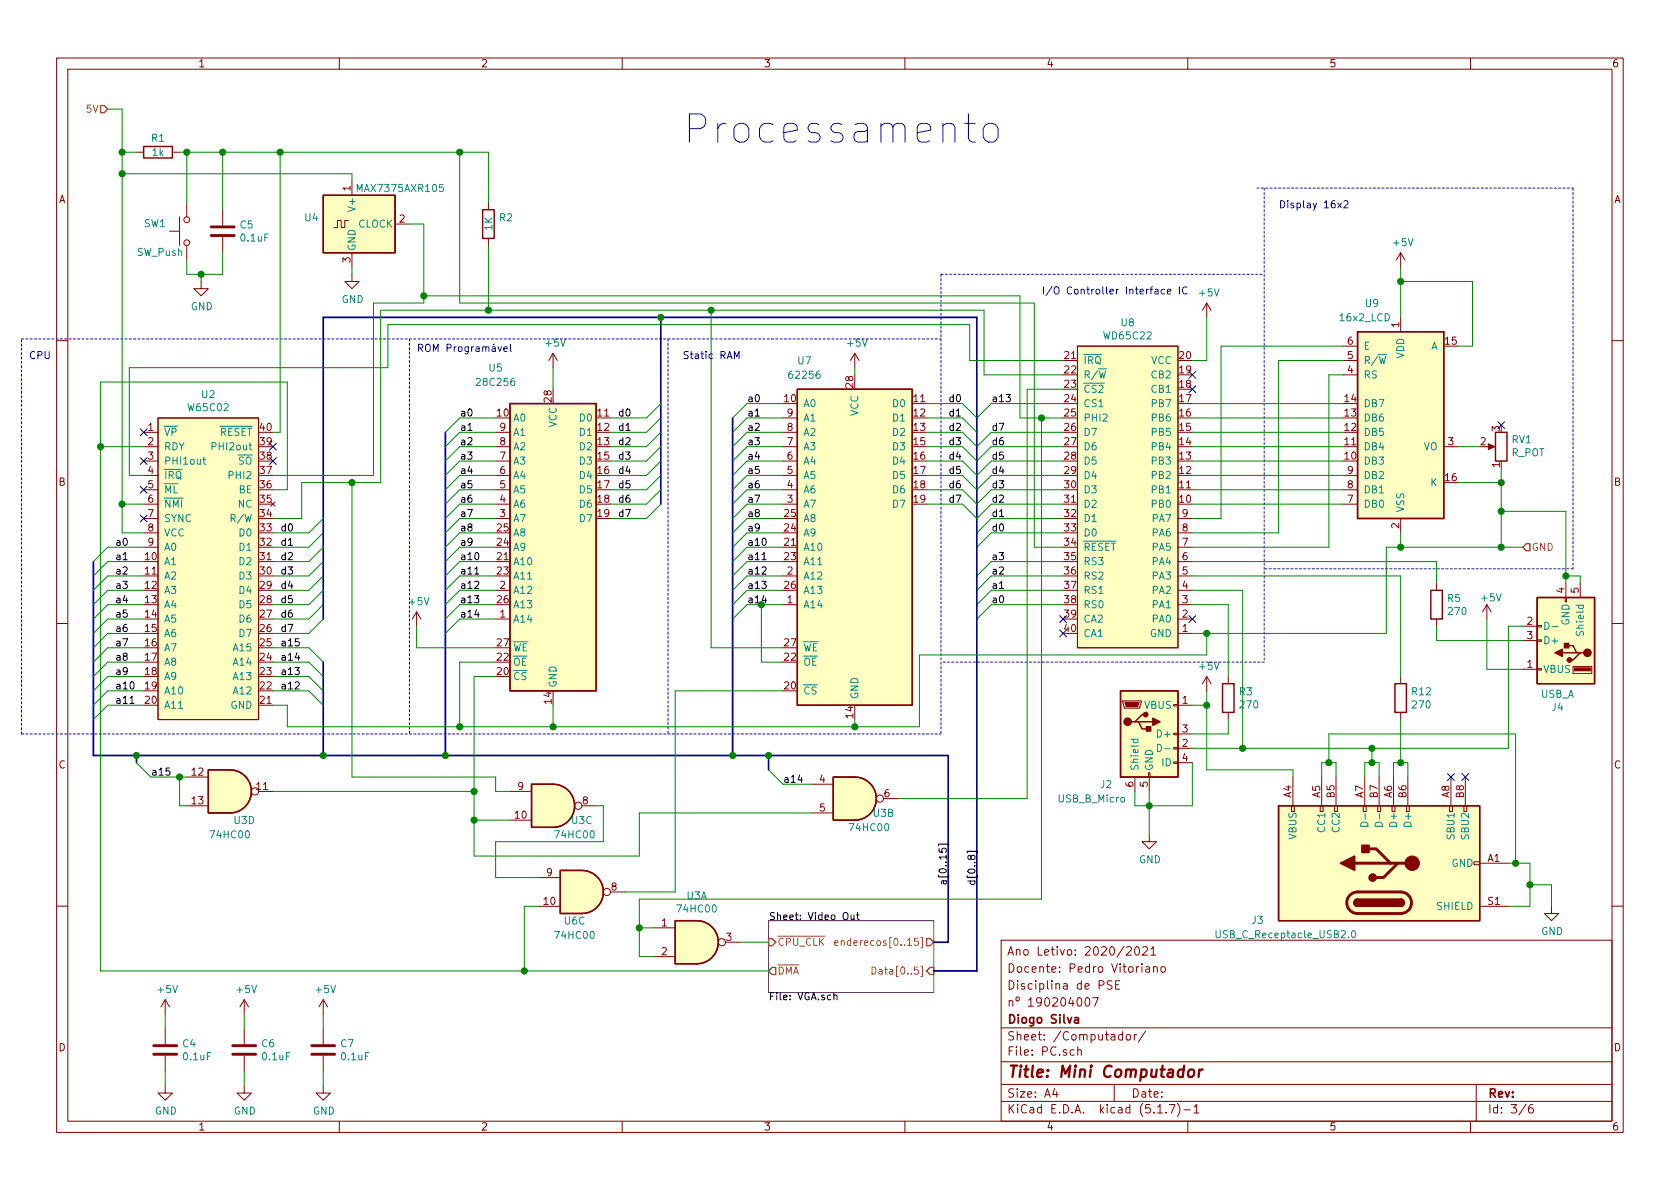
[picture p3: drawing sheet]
EESchema Schematic File Version 4
EELAYER 30 0
EELAYER END
$Descr A4 11693 8268
encoding utf-8
Sheet 3 6
Title "Mini Computador"
Date ""
Rev ""
Comp "Diogo Silva"
Comment1 "nº 190204007"
Comment2 "Disciplina de PSE"
Comment3 "Docente: Pedro Vitoriano"
Comment4 "Ano Letivo: 2020/2021"
$EndDescr
$Comp
L Projeto_Diogo_Silva_190204007:W65C02 U?
U 1 1
P 1450 3900
AR Path="/6027F43E" Ref="U?"  Part="1" 
AR Path="/6024930F/6027F43E" Ref="U2"  Part="1" 
F 0 "U2" H 1450 5065 50  0000 C CNN
F 1 "W65C02" H 1450 4974 50  0000 C CNN
F 2 "Package_DIP:DIP-40_W15.24mm" H 1450 4900 50  0001 C CNN
F 3 "" H 1450 4900 50  0001 C CNN
	1    1450 3900
	1    0    0    -1  
$EndComp
$Comp
L 74xx:74HC00 U?
U 4 1
P 1600 5500
AR Path="/6027F44C" Ref="U?"  Part="4" 
AR Path="/6024930F/6027F44C" Ref="U3"  Part="4" 
F 0 "U3" H 1700 5300 50  0000 C CNN
F 1 "74HC00" H 1600 5200 50  0000 C CNN
F 2 "Package_SO:SOIC-14_3.9x8.7mm_P1.27mm" H 1600 5500 50  0001 C CNN
F 3 "http://www.ti.com/lit/gpn/sn74hc00" H 1600 5500 50  0001 C CNN
	4    1600 5500
	1    0    0    -1  
$EndComp
$Comp
L 74xx:74HC00 U?
U 3 1
P 3850 5600
AR Path="/6027F452" Ref="U?"  Part="3" 
AR Path="/6024930F/6027F452" Ref="U3"  Part="3" 
F 0 "U3" H 4050 5500 50  0000 C CNN
F 1 "74HC00" H 4000 5400 50  0000 C CNN
F 2 "Package_SO:SOIC-14_3.9x8.7mm_P1.27mm" H 3850 5600 50  0001 C CNN
F 3 "http://www.ti.com/lit/gpn/sn74hc00" H 3850 5600 50  0001 C CNN
	3    3850 5600
	1    0    0    -1  
$EndComp
$Comp
L 74xx:74HC00 U?
U 2 1
P 5950 5550
AR Path="/6027F458" Ref="U?"  Part="2" 
AR Path="/6024930F/6027F458" Ref="U3"  Part="2" 
F 0 "U3" H 6150 5450 50  0000 C CNN
F 1 "74HC00" H 6050 5350 50  0000 C CNN
F 2 "Package_SO:SOIC-14_3.9x8.7mm_P1.27mm" H 5950 5550 50  0001 C CNN
F 3 "http://www.ti.com/lit/gpn/sn74hc00" H 5950 5550 50  0001 C CNN
	2    5950 5550
	1    0    0    -1  
$EndComp
NoConn ~ 1000 3000
NoConn ~ 1000 3200
NoConn ~ 1000 3400
NoConn ~ 1000 3600
NoConn ~ 1900 3100
NoConn ~ 1900 3200
Wire Wire Line
	1900 3400 2000 3400
Wire Wire Line
	2000 3400 2000 2650
Entry Wire Line
	650  4600 750  4500
Entry Wire Line
	650  4700 750  4600
Entry Wire Line
	650  4800 750  4700
Entry Wire Line
	650  4900 750  4800
Entry Wire Line
	650  5000 750  4900
Entry Wire Line
	650  4200 750  4100
Entry Wire Line
	650  4100 750  4000
Entry Wire Line
	650  4000 750  3900
Entry Wire Line
	650  3900 750  3800
Wire Wire Line
	2000 2650 700  2650
Wire Wire Line
	700  2650 700  3100
Wire Wire Line
	1000 3100 700  3100
Connection ~ 700  3100
Wire Wire Line
	700  3100 700  6750
Connection ~ 850  1050
Wire Wire Line
	1400 1900 1550 1900
Connection ~ 1400 1900
Wire Wire Line
	1400 1950 1400 1900
Wire Wire Line
	1550 1900 1550 1750
Wire Wire Line
	1300 1900 1400 1900
Wire Wire Line
	1300 1800 1300 1900
Connection ~ 1300 1050
Wire Wire Line
	1550 1050 1300 1050
Wire Wire Line
	1550 1450 1550 1050
Wire Wire Line
	1300 1050 1300 1400
Wire Wire Line
	1250 1050 1300 1050
Wire Wire Line
	850  1050 950  1050
$Comp
L power:GND #PWR?
U 1 1
P 1400 1950
AR Path="/6027F481" Ref="#PWR?"  Part="1" 
AR Path="/6024930F/6027F481" Ref="#PWR03"  Part="1" 
F 0 "#PWR03" H 1400 1700 50  0001 C CNN
F 1 "GND" H 1405 1777 50  0000 C CNN
F 2 "" H 1400 1950 50  0001 C CNN
F 3 "" H 1400 1950 50  0001 C CNN
	1    1400 1950
	1    0    0    -1  
$EndComp
$Comp
L Device:R R?
U 1 1
P 1100 1050
AR Path="/6027F487" Ref="R?"  Part="1" 
AR Path="/6024930F/6027F487" Ref="R1"  Part="1" 
F 0 "R1" V 1000 1050 50  0000 C CNN
F 1 "1k" V 1100 1050 50  0000 C CNN
F 2 "Resistor_SMD:R_0603_1608Metric" V 1030 1050 50  0001 C CNN
F 3 "~" H 1100 1050 50  0001 C CNN
	1    1100 1050
	0    1    1    0   
$EndComp
$Comp
L Device:C C?
U 1 1
P 1550 1600
AR Path="/6027F48D" Ref="C?"  Part="1" 
AR Path="/6024930F/6027F48D" Ref="C5"  Part="1" 
F 0 "C5" H 1665 1646 50  0000 L CNN
F 1 "0.1uF" H 1665 1555 50  0000 L CNN
F 2 "Capacitor_THT:CP_Radial_D5.0mm_P2.50mm" H 1588 1450 50  0001 C CNN
F 3 "~" H 1550 1600 50  0001 C CNN
	1    1550 1600
	1    0    0    -1  
$EndComp
$Comp
L Switch:SW_Push SW?
U 1 1
P 1300 1600
AR Path="/6027F493" Ref="SW?"  Part="1" 
AR Path="/6024930F/6027F493" Ref="SW1"  Part="1" 
F 0 "SW1" V 1350 1900 50  0000 R CNN
F 1 "SW_Push" V 1150 1950 50  0000 R CNN
F 2 "Button_Switch_SMD:SW_SPST_PTS645" H 1300 1800 50  0001 C CNN
F 3 "~" H 1300 1800 50  0001 C CNN
	1    1300 1600
	0    -1   -1   0   
$EndComp
Wire Wire Line
	850  3500 850  3700
Connection ~ 850  3500
Wire Wire Line
	1000 3500 850  3500
Wire Wire Line
	850  1050 850  1200
Wire Wire Line
	850  3700 1000 3700
Entry Wire Line
	650  4500 750  4400
Entry Wire Line
	650  4400 750  4300
Entry Wire Line
	650  4300 750  4200
Wire Wire Line
	1000 3800 750  3800
Wire Wire Line
	1000 3900 750  3900
Wire Wire Line
	1000 4000 750  4000
Wire Wire Line
	1000 4100 750  4100
Wire Wire Line
	1000 4200 750  4200
Wire Wire Line
	1000 4300 750  4300
Wire Wire Line
	1000 4400 750  4400
Wire Wire Line
	1000 4500 750  4500
Wire Wire Line
	1000 4600 750  4600
Wire Wire Line
	1000 4700 750  4700
Wire Wire Line
	1000 4800 750  4800
Wire Wire Line
	1000 4900 750  4900
Text Label 800  3800 0    50   ~ 0
a0
Text Label 800  3900 0    50   ~ 0
a1
Text Label 800  4000 0    50   ~ 0
a2
Text Label 800  4100 0    50   ~ 0
a3
Text Label 800  4200 0    50   ~ 0
a4
Text Label 800  4300 0    50   ~ 0
a5
Text Label 800  4400 0    50   ~ 0
a6
Text Label 800  4500 0    50   ~ 0
a7
Text Label 800  4600 0    50   ~ 0
a8
Text Label 800  4700 0    50   ~ 0
a9
Text Label 800  4800 0    50   ~ 0
a10
Text Label 800  4900 0    50   ~ 0
a11
Wire Wire Line
	2150 3700 1900 3700
Wire Wire Line
	2150 3800 1900 3800
Wire Wire Line
	2150 3900 1900 3900
Wire Wire Line
	2150 4000 1900 4000
Wire Wire Line
	2150 4100 1900 4100
Wire Wire Line
	2150 4200 1900 4200
Wire Wire Line
	2150 4300 1900 4300
Wire Wire Line
	2150 4400 1900 4400
Wire Wire Line
	2150 4500 1900 4500
Wire Wire Line
	2150 4600 1900 4600
Wire Wire Line
	2150 4700 1900 4700
Wire Wire Line
	2150 4800 1900 4800
Text Label 1950 3700 0    50   ~ 0
d0
Text Label 1950 3800 0    50   ~ 0
d1
Text Label 1950 3900 0    50   ~ 0
d2
Text Label 1950 4000 0    50   ~ 0
d3
Text Label 1950 4100 0    50   ~ 0
d4
Text Label 1950 4200 0    50   ~ 0
d5
Text Label 1950 4300 0    50   ~ 0
d6
Text Label 1950 4400 0    50   ~ 0
d7
Text Label 1950 4500 0    50   ~ 0
a15
Text Label 1950 4600 0    50   ~ 0
a14
Text Label 1950 4700 0    50   ~ 0
a13
Text Label 1950 4800 0    50   ~ 0
a12
Entry Wire Line
	2150 4500 2250 4600
Entry Wire Line
	2150 4600 2250 4700
Entry Wire Line
	2150 4700 2250 4800
Entry Wire Line
	2150 4800 2250 4900
Entry Wire Line
	2150 4400 2250 4300
Entry Wire Line
	2150 4300 2250 4200
Entry Wire Line
	2150 4200 2250 4100
Entry Wire Line
	2150 4100 2250 4000
Entry Wire Line
	2150 4000 2250 3900
Entry Wire Line
	2150 3900 2250 3800
Entry Wire Line
	2150 3800 2250 3700
Entry Wire Line
	2150 3700 2250 3600
Wire Bus Line
	650  5250 950  5250
Connection ~ 2250 5250
$Comp
L Projeto_Diogo_Silva_190204007:16x2_LCD U?
U 1 1
P 9750 2950
AR Path="/6027F4E5" Ref="U?"  Part="1" 
AR Path="/6024930F/6027F4E5" Ref="U9"  Part="1" 
F 0 "U9" H 9550 3800 50  0000 C CNN
F 1 "16x2_LCD" H 9500 3700 50  0000 C CNN
F 2 "Display:HY1602E" H 10250 3200 50  0001 C CNN
F 3 "" H 10250 3200 50  0001 C CNN
	1    9750 2950
	1    0    0    -1  
$EndComp
$Comp
L Projeto_Diogo_Silva_190204007:WD65C22 U?
U 1 1
P 7800 3450
AR Path="/6027F4F1" Ref="U?"  Part="1" 
AR Path="/6024930F/6027F4F1" Ref="U8"  Part="1" 
F 0 "U8" H 7850 4665 50  0000 C CNN
F 1 "WD65C22" H 7850 4574 50  0000 C CNN
F 2 "Package_DIP:DIP-40_W15.24mm" H 7850 4650 50  0001 C CNN
F 3 "" H 7850 4650 50  0001 C CNN
	1    7800 3450
	1    0    0    -1  
$EndComp
Wire Wire Line
	1300 5400 1250 5400
Wire Wire Line
	1300 5600 1250 5600
Wire Wire Line
	1250 5600 1250 5400
Connection ~ 1250 5400
Wire Wire Line
	1250 5400 1050 5400
Entry Wire Line
	1050 5400 950  5300
Text Label 1050 5400 0    50   ~ 0
a15
Wire Bus Line
	950  5300 950  5250
Connection ~ 950  5250
Wire Bus Line
	950  5250 2250 5250
Wire Bus Line
	2250 5250 3100 5250
Wire Wire Line
	3450 3000 3200 3000
Wire Wire Line
	3450 3100 3200 3100
Wire Wire Line
	3450 3200 3200 3200
Wire Wire Line
	3450 3300 3200 3300
Wire Wire Line
	3450 3400 3200 3400
Wire Wire Line
	3450 3500 3200 3500
Wire Wire Line
	3450 3600 3200 3600
Wire Wire Line
	3450 3700 3200 3700
Wire Wire Line
	3450 3800 3200 3800
Wire Wire Line
	3450 3900 3200 3900
Wire Wire Line
	3450 4000 3200 4000
Wire Wire Line
	3450 4100 3200 4100
Wire Wire Line
	3450 4300 3200 4300
Text Label 3200 2900 0    50   ~ 0
a0
Text Label 3200 3000 0    50   ~ 0
a1
Text Label 3200 3100 0    50   ~ 0
a2
Text Label 3200 3200 0    50   ~ 0
a3
Text Label 3200 3300 0    50   ~ 0
a4
Text Label 3200 3400 0    50   ~ 0
a5
Text Label 3200 3500 0    50   ~ 0
a6
Text Label 3200 3600 0    50   ~ 0
a7
Text Label 3200 3700 0    50   ~ 0
a8
Text Label 3200 3800 0    50   ~ 0
a9
Text Label 3200 3900 0    50   ~ 0
a10
Text Label 3200 4000 0    50   ~ 0
a11
Text Label 3200 4100 0    50   ~ 0
a12
Text Label 3200 4200 0    50   ~ 0
a13
Text Label 3200 4300 0    50   ~ 0
a14
Entry Wire Line
	3100 3000 3200 2900
Wire Wire Line
	3200 2900 3450 2900
Entry Wire Line
	3100 3100 3200 3000
Entry Wire Line
	3100 3200 3200 3100
Entry Wire Line
	3100 3300 3200 3200
Entry Wire Line
	3100 3400 3200 3300
Entry Wire Line
	3100 3500 3200 3400
Entry Wire Line
	3100 3600 3200 3500
Entry Wire Line
	3100 3700 3200 3600
Entry Wire Line
	3100 3800 3200 3700
Entry Wire Line
	3100 3900 3200 3800
Entry Wire Line
	3100 4000 3200 3900
Entry Wire Line
	3100 4100 3200 4000
Entry Wire Line
	3100 4200 3200 4100
Wire Wire Line
	3450 4200 3200 4200
Entry Wire Line
	3100 4300 3200 4200
Entry Wire Line
	3100 4400 3200 4300
Connection ~ 3100 5250
Wire Bus Line
	3100 5250 5100 5250
Wire Wire Line
	5450 2900 5200 2900
Wire Wire Line
	5450 3000 5200 3000
Wire Wire Line
	5450 3100 5200 3100
Wire Wire Line
	5450 3200 5200 3200
Wire Wire Line
	5450 3300 5200 3300
Wire Wire Line
	5450 3400 5200 3400
Wire Wire Line
	5450 3500 5200 3500
Wire Wire Line
	5450 3600 5200 3600
Wire Wire Line
	5450 3700 5200 3700
Wire Wire Line
	5450 3800 5200 3800
Wire Wire Line
	5450 3900 5200 3900
Wire Wire Line
	5450 4000 5200 4000
Wire Wire Line
	5450 4200 5300 4200
Text Label 5200 2800 0    50   ~ 0
a0
Text Label 5200 2900 0    50   ~ 0
a1
Text Label 5200 3000 0    50   ~ 0
a2
Text Label 5200 3100 0    50   ~ 0
a3
Text Label 5200 3200 0    50   ~ 0
a4
Text Label 5200 3300 0    50   ~ 0
a5
Text Label 5200 3400 0    50   ~ 0
a6
Text Label 5200 3500 0    50   ~ 0
a7
Text Label 5200 3600 0    50   ~ 0
a8
Text Label 5200 3700 0    50   ~ 0
a9
Text Label 5200 3800 0    50   ~ 0
a10
Text Label 5200 3900 0    50   ~ 0
a11
Text Label 5200 4000 0    50   ~ 0
a12
Text Label 5200 4100 0    50   ~ 0
a13
Text Label 5200 4200 0    50   ~ 0
a14
Entry Wire Line
	5100 2900 5200 2800
Wire Wire Line
	5200 2800 5450 2800
Entry Wire Line
	5100 3000 5200 2900
Entry Wire Line
	5100 3100 5200 3000
Entry Wire Line
	5100 3200 5200 3100
Entry Wire Line
	5100 3300 5200 3200
Entry Wire Line
	5100 3400 5200 3300
Entry Wire Line
	5100 3500 5200 3400
Entry Wire Line
	5100 3600 5200 3500
Entry Wire Line
	5100 3700 5200 3600
Entry Wire Line
	5100 3800 5200 3700
Entry Wire Line
	5100 3900 5200 3800
Entry Wire Line
	5100 4000 5200 3900
Entry Wire Line
	5100 4100 5200 4000
Wire Wire Line
	5450 4100 5200 4100
Entry Wire Line
	5100 4200 5200 4100
Entry Wire Line
	5100 4300 5200 4200
Connection ~ 5100 5250
Wire Bus Line
	5100 5250 5350 5250
$Comp
L power:+5V #PWR?
U 1 1
P 3850 2550
AR Path="/6027F560" Ref="#PWR?"  Part="1" 
AR Path="/6024930F/6027F560" Ref="#PWR010"  Part="1" 
F 0 "#PWR010" H 3850 2400 50  0001 C CNN
F 1 "+5V" H 3865 2723 50  0000 C CNN
F 2 "" H 3850 2550 50  0001 C CNN
F 3 "" H 3850 2550 50  0001 C CNN
	1    3850 2550
	1    0    0    -1  
$EndComp
Wire Wire Line
	3850 2550 3850 2700
$Comp
L power:+5V #PWR?
U 1 1
P 5950 2550
AR Path="/6027F576" Ref="#PWR?"  Part="1" 
AR Path="/6024930F/6027F576" Ref="#PWR011"  Part="1" 
F 0 "#PWR011" H 5950 2400 50  0001 C CNN
F 1 "+5V" H 5965 2723 50  0000 C CNN
F 2 "" H 5950 2550 50  0001 C CNN
F 3 "" H 5950 2550 50  0001 C CNN
	1    5950 2550
	1    0    0    -1  
$EndComp
Wire Wire Line
	5950 2550 5950 2600
Wire Wire Line
	3450 4700 3300 4700
Wire Wire Line
	3300 4700 3300 5500
Wire Wire Line
	3300 5700 3550 5700
Wire Wire Line
	3300 5500 1900 5500
Connection ~ 3300 5500
Wire Wire Line
	3300 5500 3300 5700
Wire Wire Line
	5350 6550 5150 6550
Wire Wire Line
	700  6750 3650 6750
$Comp
L 74xx:74HC00 U?
U 3 1
P 4050 6200
AR Path="/6027F585" Ref="U?"  Part="3" 
AR Path="/6024930F/6027F585" Ref="U6"  Part="3" 
F 0 "U6" H 4000 6000 50  0000 C CNN
F 1 "74HC00" H 4000 5900 50  0000 C CNN
F 2 "Package_SO:SOIC-14_3.9x8.7mm_P1.27mm" H 4050 6200 50  0001 C CNN
F 3 "http://www.ti.com/lit/gpn/sn74hc00" H 4050 6200 50  0001 C CNN
	3    4050 6200
	1    0    0    -1  
$EndComp
$Comp
L 74xx:74HC00 U?
U 1 1
P 4850 6550
AR Path="/6027F58B" Ref="U?"  Part="1" 
AR Path="/6024930F/6027F58B" Ref="U3"  Part="1" 
F 0 "U3" H 4850 6875 50  0000 C CNN
F 1 "74HC00" H 4850 6784 50  0000 C CNN
F 2 "Package_SO:SOIC-14_3.9x8.7mm_P1.27mm" H 4850 6550 50  0001 C CNN
F 3 "http://www.ti.com/lit/gpn/sn74hc00" H 4850 6550 50  0001 C CNN
	1    4850 6550
	1    0    0    -1  
$EndComp
Wire Wire Line
	4550 6650 4450 6650
Wire Wire Line
	4450 6650 4450 6450
Wire Wire Line
	4550 6450 4450 6450
Connection ~ 4450 6450
Wire Wire Line
	5650 5450 5450 5450
Text Label 5450 5450 0    50   ~ 0
a14
Entry Wire Line
	5450 5450 5350 5350
Wire Bus Line
	5350 5350 5350 5250
Connection ~ 5350 5250
Wire Wire Line
	4150 5600 4200 5600
Wire Wire Line
	4200 5600 4200 5850
Wire Wire Line
	3450 5850 3450 6100
Wire Wire Line
	3450 6100 3750 6100
Wire Wire Line
	3450 5850 4200 5850
Wire Wire Line
	3300 5700 3300 5950
Wire Wire Line
	3300 5950 4450 5950
Wire Wire Line
	4450 5950 4450 5650
Wire Wire Line
	4450 5650 5650 5650
Connection ~ 3300 5700
Wire Wire Line
	3750 6300 3650 6300
Wire Wire Line
	3650 6300 3650 6750
Connection ~ 3650 6750
Wire Wire Line
	3650 6750 5350 6750
Wire Wire Line
	4700 6200 4700 4800
Wire Wire Line
	4500 2900 4250 2900
Wire Wire Line
	4500 3000 4250 3000
Wire Wire Line
	4500 3100 4250 3100
Wire Wire Line
	4500 3200 4250 3200
Wire Wire Line
	4500 3300 4250 3300
Wire Wire Line
	4500 3400 4250 3400
Wire Wire Line
	4500 3500 4250 3500
Wire Wire Line
	4500 3600 4250 3600
Text Label 4300 2900 0    50   ~ 0
d0
Text Label 4300 3000 0    50   ~ 0
d1
Text Label 4300 3100 0    50   ~ 0
d2
Text Label 4300 3200 0    50   ~ 0
d3
Text Label 4300 3300 0    50   ~ 0
d4
Text Label 4300 3400 0    50   ~ 0
d5
Text Label 4300 3500 0    50   ~ 0
d6
Text Label 4300 3600 0    50   ~ 0
d7
Entry Wire Line
	4500 3600 4600 3500
Entry Wire Line
	4500 3500 4600 3400
Entry Wire Line
	4500 3400 4600 3300
Entry Wire Line
	4500 3300 4600 3200
Entry Wire Line
	4500 3200 4600 3100
Entry Wire Line
	4500 3100 4600 3000
Entry Wire Line
	4500 3000 4600 2900
Entry Wire Line
	4500 2900 4600 2800
Wire Bus Line
	2250 2200 4600 2200
Wire Bus Line
	6500 6750 6800 6750
Wire Bus Line
	6600 5250 6600 6550
Wire Bus Line
	6600 6550 6500 6550
Wire Bus Line
	5350 5250 6600 5250
Connection ~ 4600 2200
Wire Bus Line
	4600 2200 6800 2200
Wire Wire Line
	6450 2900 6700 2900
Wire Wire Line
	6450 2800 6700 2800
Wire Wire Line
	6450 3100 6700 3100
Wire Wire Line
	6450 3000 6700 3000
Wire Wire Line
	6450 3300 6700 3300
Wire Wire Line
	6450 3200 6700 3200
Wire Wire Line
	6450 3500 6700 3500
Wire Wire Line
	6450 3400 6700 3400
Entry Wire Line
	6700 2800 6800 2900
Entry Wire Line
	6700 2900 6800 3000
Entry Wire Line
	6700 3000 6800 3100
Entry Wire Line
	6700 3100 6800 3200
Entry Wire Line
	6700 3200 6800 3300
Entry Wire Line
	6700 3300 6800 3400
Entry Wire Line
	6700 3400 6800 3500
Entry Wire Line
	6700 3500 6800 3600
Text Label 6600 2800 0    50   ~ 0
d0
Text Label 6600 2900 0    50   ~ 0
d1
Text Label 6600 3000 0    50   ~ 0
d2
Text Label 6600 3100 0    50   ~ 0
d3
Text Label 6600 3200 0    50   ~ 0
d4
Text Label 6600 3300 0    50   ~ 0
d5
Text Label 6600 3400 0    50   ~ 0
d6
Text Label 6600 3500 0    50   ~ 0
d7
Entry Wire Line
	6800 3100 6900 3000
Entry Wire Line
	6800 3200 6900 3100
Entry Wire Line
	6800 3300 6900 3200
Entry Wire Line
	6800 3400 6900 3300
Entry Wire Line
	6800 3500 6900 3400
Entry Wire Line
	6800 3600 6900 3500
Entry Wire Line
	6800 3700 6900 3600
Entry Wire Line
	6800 3800 6900 3700
Wire Wire Line
	6900 3000 7400 3000
Wire Wire Line
	6900 3100 7400 3100
Wire Wire Line
	7400 3200 6900 3200
Wire Wire Line
	6900 3300 7400 3300
Wire Wire Line
	6900 3400 7400 3400
Wire Wire Line
	6900 3500 7400 3500
Wire Wire Line
	7400 3600 6900 3600
Wire Wire Line
	6900 3700 7400 3700
Text Label 6900 3000 0    50   ~ 0
d7
Text Label 6900 3100 0    50   ~ 0
d6
Text Label 6900 3200 0    50   ~ 0
d5
Text Label 6900 3300 0    50   ~ 0
d4
Text Label 6900 3400 0    50   ~ 0
d3
Text Label 6900 3500 0    50   ~ 0
d2
Text Label 6900 3600 0    50   ~ 0
d1
Text Label 6900 3700 0    50   ~ 0
d0
Wire Wire Line
	3550 5500 3450 5500
Wire Wire Line
	4350 6200 4700 6200
Wire Wire Line
	7400 2900 7250 2900
Wire Wire Line
	7250 6250 4450 6250
Wire Wire Line
	4450 6250 4450 6450
$Comp
L Oscillator:MAX7375AXR105 U?
U 1 1
P 2450 1550
AR Path="/6027F602" Ref="U?"  Part="1" 
AR Path="/6024930F/6027F602" Ref="U4"  Part="1" 
F 0 "U4" H 2221 1596 50  0000 R CNN
F 1 "MAX7375AXR105" H 3100 1800 50  0000 R CNN
F 2 "Package_TO_SOT_SMD:SOT-323_SC-70" H 3550 1200 50  0001 C CNN
F 3 "https://datasheets.maximintegrated.com/en/ds/MAX7375.pdf" H 2350 1550 50  0001 C CNN
	1    2450 1550
	1    0    0    -1  
$EndComp
$Comp
L power:GND #PWR?
U 1 1
P 2450 1900
AR Path="/6027F608" Ref="#PWR?"  Part="1" 
AR Path="/6024930F/6027F608" Ref="#PWR08"  Part="1" 
F 0 "#PWR08" H 2450 1650 50  0001 C CNN
F 1 "GND" H 2455 1727 50  0000 C CNN
F 2 "" H 2450 1900 50  0001 C CNN
F 3 "" H 2450 1900 50  0001 C CNN
	1    2450 1900
	1    0    0    -1  
$EndComp
Wire Wire Line
	2450 1900 2450 1850
Wire Wire Line
	1950 1050 1950 3000
Wire Wire Line
	1950 3000 1900 3000
Wire Wire Line
	1550 1050 1950 1050
Connection ~ 1550 1050
Wire Wire Line
	1900 3300 2600 3300
Wire Wire Line
	2600 3300 2600 2100
Wire Wire Line
	2600 2100 2950 2100
Wire Wire Line
	2950 2100 2950 2050
Wire Wire Line
	2950 1550 2850 1550
Wire Wire Line
	1900 3600 2100 3600
Wire Wire Line
	2100 3350 2450 3350
Wire Wire Line
	2650 3350 2650 2150
Wire Wire Line
	2100 3350 2100 3600
Wire Wire Line
	7400 2600 6850 2600
Wire Wire Line
	6850 2600 6850 2150
Wire Wire Line
	2650 2150 3400 2150
Wire Wire Line
	4700 4800 5450 4800
Connection ~ 2450 3350
Wire Wire Line
	2450 3350 2650 3350
Wire Wire Line
	3450 5500 3450 5400
Wire Wire Line
	3450 5400 2450 5400
Wire Wire Line
	2450 5400 2450 3350
Wire Wire Line
	1000 3300 900  3300
Wire Wire Line
	900  3300 900  2550
Wire Wire Line
	900  2550 2700 2550
Wire Wire Line
	2700 2550 2700 2250
Wire Wire Line
	2700 2250 6750 2250
Wire Wire Line
	6750 2250 6750 2500
Wire Wire Line
	6750 2500 7400 2500
Wire Wire Line
	7400 3800 7200 3800
Wire Wire Line
	7200 3800 7200 2100
Wire Wire Line
	2450 1200 850  1200
Wire Wire Line
	2450 1200 2450 1250
Connection ~ 850  1200
Wire Wire Line
	850  1200 850  3500
Wire Wire Line
	1950 1050 3200 1050
Wire Wire Line
	3200 1050 3200 2100
Connection ~ 1950 1050
Wire Wire Line
	3200 2100 7200 2100
Wire Wire Line
	3200 1050 3400 1050
Connection ~ 3200 1050
Connection ~ 3400 2150
Wire Wire Line
	3400 2150 3400 1700
$Comp
L Device:R R?
U 1 1
P 3400 1550
AR Path="/6027F63B" Ref="R?"  Part="1" 
AR Path="/6024930F/6027F63B" Ref="R2"  Part="1" 
F 0 "R2" H 3470 1596 50  0000 L CNN
F 1 "1K" V 3400 1500 50  0000 L CNN
F 2 "Resistor_SMD:R_0603_1608Metric" V 3330 1550 50  0001 C CNN
F 3 "~" H 3400 1550 50  0001 C CNN
	1    3400 1550
	1    0    0    -1  
$EndComp
Wire Wire Line
	3400 1050 3400 1400
Wire Wire Line
	9350 2800 8300 2800
Wire Wire Line
	9350 3500 8300 3500
Wire Wire Line
	9750 3700 9750 3800
Entry Wire Line
	6800 4000 6900 3900
Entry Wire Line
	6800 4100 6900 4000
Entry Wire Line
	6800 4200 6900 4100
Entry Wire Line
	6800 4300 6900 4200
Wire Wire Line
	7400 3900 6900 3900
Wire Wire Line
	6900 4000 7400 4000
Wire Wire Line
	7400 4100 6900 4100
Wire Wire Line
	6900 4200 7400 4200
NoConn ~ 7400 4400
NoConn ~ 7400 4300
Text Label 6900 3900 0    50   ~ 0
a3
Text Label 6900 4000 0    50   ~ 0
a2
Text Label 6900 4100 0    50   ~ 0
a1
Text Label 6900 4200 0    50   ~ 0
a0
$Comp
L power:+5V #PWR?
U 1 1
P 8400 4800
AR Path="/6027F673" Ref="#PWR?"  Part="1" 
AR Path="/6024930F/6027F673" Ref="#PWR014"  Part="1" 
F 0 "#PWR014" H 8400 4650 50  0001 C CNN
F 1 "+5V" H 8415 4973 50  0000 C CNN
F 2 "" H 8400 4800 50  0001 C CNN
F 3 "" H 8400 4800 50  0001 C CNN
	1    8400 4800
	1    0    0    -1  
$EndComp
$Comp
L power:GND #PWR?
U 1 1
P 10800 6300
AR Path="/6027F679" Ref="#PWR?"  Part="1" 
AR Path="/6024930F/6027F679" Ref="#PWR017"  Part="1" 
F 0 "#PWR017" H 10800 6050 50  0001 C CNN
F 1 "GND" H 10805 6127 50  0000 C CNN
F 2 "" H 10800 6300 50  0001 C CNN
F 3 "" H 10800 6300 50  0001 C CNN
	1    10800 6300
	1    0    0    -1  
$EndComp
Wire Wire Line
	7250 2900 7250 6250
Wire Wire Line
	9350 2600 9250 2600
Wire Wire Line
	9250 2600 9250 3800
Wire Wire Line
	9250 3800 8300 3800
Wire Wire Line
	9350 2500 8900 2500
Wire Wire Line
	8900 2500 8900 3700
Wire Wire Line
	8900 3700 8300 3700
Wire Wire Line
	8300 3600 8500 3600
Wire Wire Line
	8500 3600 8500 2400
Wire Wire Line
	8500 2400 9350 2400
Wire Wire Line
	9350 3400 8300 3400
Wire Wire Line
	8300 3300 9350 3300
Wire Wire Line
	9350 3200 8300 3200
Wire Wire Line
	9350 3100 8300 3100
Wire Wire Line
	8300 3000 9350 3000
Wire Wire Line
	9350 2900 8300 2900
Wire Wire Line
	9750 2200 9750 1950
Wire Wire Line
	9750 1950 10250 1950
Wire Wire Line
	8300 2500 8400 2500
NoConn ~ 8300 2600
NoConn ~ 8300 2700
$Comp
L power:+5V #PWR?
U 1 1
P 8400 2200
AR Path="/6027F6F3" Ref="#PWR?"  Part="1" 
AR Path="/6024930F/6027F6F3" Ref="#PWR013"  Part="1" 
F 0 "#PWR013" H 8400 2050 50  0001 C CNN
F 1 "+5V" H 8415 2373 50  0000 C CNN
F 2 "" H 8400 2200 50  0001 C CNN
F 3 "" H 8400 2200 50  0001 C CNN
	1    8400 2200
	1    0    0    -1  
$EndComp
$Comp
L power:+5V #PWR?
U 1 1
P 9750 1850
AR Path="/6027F6F9" Ref="#PWR?"  Part="1" 
AR Path="/6024930F/6027F6F9" Ref="#PWR015"  Part="1" 
F 0 "#PWR015" H 9750 1700 50  0001 C CNN
F 1 "+5V" H 9765 2023 50  0000 C CNN
F 2 "" H 9750 1850 50  0001 C CNN
F 3 "" H 9750 1850 50  0001 C CNN
	1    9750 1850
	1    0    0    -1  
$EndComp
Wire Wire Line
	9750 1950 9750 1850
Connection ~ 9750 1950
$Comp
L Device:R_POT RV?
U 1 1
P 10450 3100
AR Path="/6027F706" Ref="RV?"  Part="1" 
AR Path="/6024930F/6027F706" Ref="RV1"  Part="1" 
F 0 "RV1" H 10380 3054 50  0000 R CNN
F 1 "R_POT" H 10380 3145 50  0000 R CNN
F 2 "Potentiometer_THT:Potentiometer_Bourns_3296Z_Horizontal" H 10450 3100 50  0001 C CNN
F 3 "~" H 10450 3100 50  0001 C CNN
	1    10450 3100
	-1   0    0    1   
$EndComp
Wire Wire Line
	10300 3100 10150 3100
Wire Wire Line
	10150 2400 10250 2400
Wire Wire Line
	10250 2400 10250 1950
NoConn ~ 10450 2950
Wire Wire Line
	5450 4600 5300 4600
Wire Wire Line
	5300 4600 5300 4200
Connection ~ 5300 4200
Wire Wire Line
	5300 4200 5200 4200
Wire Wire Line
	3400 2150 4950 2150
Wire Wire Line
	5450 4500 4950 4500
Wire Wire Line
	4950 4500 4950 2150
Connection ~ 4950 2150
Wire Wire Line
	4950 2150 6850 2150
Wire Wire Line
	7400 2700 7150 2700
Wire Wire Line
	7150 2700 7150 5550
Wire Wire Line
	7150 5550 6250 5550
Wire Wire Line
	7400 2800 6900 2800
Entry Wire Line
	6800 2900 6900 2800
Text Label 6900 2800 0    50   ~ 0
a13
Wire Wire Line
	2950 2050 7100 2050
Wire Wire Line
	7100 2050 7100 2900
Wire Wire Line
	7100 2900 7250 2900
Connection ~ 2950 2050
Wire Wire Line
	2950 2050 2950 1550
Connection ~ 7250 2900
$Comp
L power:+5V #PWR09
U 1 1
P 2900 4350
F 0 "#PWR09" H 2900 4200 50  0001 C CNN
F 1 "+5V" H 2915 4523 50  0000 C CNN
F 2 "" H 2900 4350 50  0001 C CNN
F 3 "" H 2900 4350 50  0001 C CNN
	1    2900 4350
	1    0    0    -1  
$EndComp
Wire Wire Line
	2900 4350 2900 4500
Wire Wire Line
	2900 4500 3450 4500
Text HLabel 750  750  0    50   Input ~ 0
5V
Wire Wire Line
	750  750  850  750 
Wire Wire Line
	850  750  850  1050
Text HLabel 10600 3800 2    50   Input ~ 0
GND
Wire Wire Line
	8400 2500 8400 2200
Connection ~ 10450 3800
Wire Wire Line
	8300 4400 8400 4400
Wire Wire Line
	1900 4900 2000 4900
Wire Wire Line
	8400 4550 8400 4400
$Comp
L power:+5V #PWR01
U 1 1
P 1150 7050
F 0 "#PWR01" H 1150 6900 50  0001 C CNN
F 1 "+5V" H 1165 7223 50  0000 C CNN
F 2 "" H 1150 7050 50  0001 C CNN
F 3 "" H 1150 7050 50  0001 C CNN
	1    1150 7050
	1    0    0    -1  
$EndComp
$Comp
L Device:C C4
U 1 1
P 1150 7300
F 0 "C4" H 1265 7346 50  0000 L CNN
F 1 "0.1uF" H 1265 7255 50  0000 L CNN
F 2 "Capacitor_THT:CP_Radial_D5.0mm_P2.50mm" H 1188 7150 50  0001 C CNN
F 3 "~" H 1150 7300 50  0001 C CNN
	1    1150 7300
	1    0    0    -1  
$EndComp
$Comp
L power:GND #PWR02
U 1 1
P 1150 7550
F 0 "#PWR02" H 1150 7300 50  0001 C CNN
F 1 "GND" H 1155 7377 50  0000 C CNN
F 2 "" H 1150 7550 50  0001 C CNN
F 3 "" H 1150 7550 50  0001 C CNN
	1    1150 7550
	1    0    0    -1  
$EndComp
$Comp
L power:+5V #PWR04
U 1 1
P 1700 7050
F 0 "#PWR04" H 1700 6900 50  0001 C CNN
F 1 "+5V" H 1715 7223 50  0000 C CNN
F 2 "" H 1700 7050 50  0001 C CNN
F 3 "" H 1700 7050 50  0001 C CNN
	1    1700 7050
	1    0    0    -1  
$EndComp
$Comp
L Device:C C6
U 1 1
P 1700 7300
F 0 "C6" H 1815 7346 50  0000 L CNN
F 1 "0.1uF" H 1815 7255 50  0000 L CNN
F 2 "Capacitor_THT:CP_Radial_D5.0mm_P2.50mm" H 1738 7150 50  0001 C CNN
F 3 "~" H 1700 7300 50  0001 C CNN
	1    1700 7300
	1    0    0    -1  
$EndComp
$Comp
L power:GND #PWR05
U 1 1
P 1700 7550
F 0 "#PWR05" H 1700 7300 50  0001 C CNN
F 1 "GND" H 1705 7377 50  0000 C CNN
F 2 "" H 1700 7550 50  0001 C CNN
F 3 "" H 1700 7550 50  0001 C CNN
	1    1700 7550
	1    0    0    -1  
$EndComp
$Comp
L power:+5V #PWR06
U 1 1
P 2250 7050
F 0 "#PWR06" H 2250 6900 50  0001 C CNN
F 1 "+5V" H 2265 7223 50  0000 C CNN
F 2 "" H 2250 7050 50  0001 C CNN
F 3 "" H 2250 7050 50  0001 C CNN
	1    2250 7050
	1    0    0    -1  
$EndComp
$Comp
L Device:C C7
U 1 1
P 2250 7300
F 0 "C7" H 2365 7346 50  0000 L CNN
F 1 "0.1uF" H 2365 7255 50  0000 L CNN
F 2 "Capacitor_THT:CP_Radial_D5.0mm_P2.50mm" H 2288 7150 50  0001 C CNN
F 3 "~" H 2250 7300 50  0001 C CNN
	1    2250 7300
	1    0    0    -1  
$EndComp
$Comp
L power:GND #PWR07
U 1 1
P 2250 7550
F 0 "#PWR07" H 2250 7300 50  0001 C CNN
F 1 "GND" H 2255 7377 50  0000 C CNN
F 2 "" H 2250 7550 50  0001 C CNN
F 3 "" H 2250 7550 50  0001 C CNN
	1    2250 7550
	1    0    0    -1  
$EndComp
Wire Wire Line
	1150 7050 1150 7150
Wire Wire Line
	1150 7450 1150 7550
Wire Wire Line
	2250 7050 2250 7150
Wire Wire Line
	2250 7450 2250 7550
$Sheet
S 5350 6400 1150 500 
U 6027F432
F0 "Video Out" 50
F1 "VGA.sch" 50
F2 "~CPU_CLK" I L 5350 6550 50 
F3 "~DMA" O L 5350 6750 50 
F4 "Data[0..5]" I R 6500 6750 50 
F5 "enderecos[0..15]" O R 6500 6550 50 
$EndSheet
$Comp
L Memory_EEPROM:28C256 U?
U 1 1
P 3850 3800
AR Path="/6027F438" Ref="U?"  Part="1" 
AR Path="/6024930F/6027F438" Ref="U5"  Part="1" 
F 0 "U5" H 3450 5050 50  0000 C CNN
F 1 "28C256" H 3450 4950 50  0000 C CNN
F 2 "Package_DIP:DIP-28_W7.62mm_LongPads" H 3850 3800 50  0001 C CNN
F 3 "http://ww1.microchip.com/downloads/en/DeviceDoc/doc0006.pdf" H 3850 3800 50  0001 C CNN
	1    3850 3800
	1    0    0    -1  
$EndComp
$Comp
L Projeto_Diogo_Silva_190204007:62256 U?
U 1 1
P 5950 3700
AR Path="/6027F4EB" Ref="U?"  Part="1" 
AR Path="/6024930F/6027F4EB" Ref="U7"  Part="1" 
F 0 "U7" H 5600 4900 50  0000 C CNN
F 1 "62256" H 5600 4800 50  0000 C CNN
F 2 "Package_DIP:DIP-28_W7.62mm" H 6450 3450 50  0001 C CNN
F 3 "" H 6450 3450 50  0001 C CNN
	1    5950 3700
	1    0    0    -1  
$EndComp
Wire Wire Line
	6400 4550 6400 5050
Wire Wire Line
	6400 5050 5950 5050
Wire Wire Line
	2000 4900 2000 5050
Wire Wire Line
	6400 4550 8400 4550
Wire Wire Line
	3200 4600 3200 5050
Wire Wire Line
	3200 4600 3450 4600
Connection ~ 3200 5050
Wire Wire Line
	3200 5050 2000 5050
Wire Wire Line
	3850 4900 3850 5050
Connection ~ 3850 5050
Wire Wire Line
	3850 5050 3200 5050
Wire Wire Line
	5950 5000 5950 5050
Connection ~ 5950 5050
Text Label 6600 5850 3    50   ~ 0
a[0..15]
Text Label 6800 5900 3    50   ~ 0
d[0..8]
Wire Wire Line
	10450 3800 10600 3800
Wire Wire Line
	9750 3800 10450 3800
Wire Wire Line
	10450 3350 10450 3550
Wire Wire Line
	10150 3350 10450 3350
Wire Wire Line
	10450 3350 10450 3250
Connection ~ 10450 3350
Wire Notes Line
	2850 2350 2850 5100
Wire Notes Line
	150  5100 150  2350
Text Notes 200  2500 0    50   ~ 0
CPU
Wire Notes Line
	4650 2350 4650 5100
Text Notes 2900 2450 0    50   ~ 0
ROM Programável
Wire Notes Line
	150  2350 6550 2350
Wire Notes Line
	150  5100 6550 5100
Text Notes 4750 2500 0    50   ~ 0
Static RAM
Wire Notes Line
	6550 1900 8800 1900
Wire Notes Line
	8800 4600 6550 4600
Wire Notes Line
	6550 1900 6550 5100
Text Notes 7250 2050 0    50   ~ 0
I/O Controller Interface IC
Wire Notes Line
	8750 1300 10950 1300
Wire Notes Line
	10950 1300 10950 3950
Wire Notes Line
	10950 3950 8800 3950
Wire Notes Line
	8800 1300 8800 4600
Text Notes 8900 1450 0    50   ~ 0
Display 16x2
Wire Wire Line
	1700 7150 1700 7050
Wire Wire Line
	1700 7450 1700 7550
Wire Wire Line
	5950 5050 3850 5050
$Comp
L Connector:USB_A J4
U 1 1
P 10900 4450
F 0 "J4" H 10957 4917 50  0000 C CNN
F 1 "USB_A" H 10957 4826 50  0000 C CNN
F 2 "Connector_USB:USB_A_CNCTech_1001-011-01101_Horizontal" H 11050 4400 50  0001 C CNN
F 3 " ~" H 11050 4400 50  0001 C CNN
	1    10900 4450
	-1   0    0    1   
$EndComp
$Comp
L Connector:USB_C_Receptacle_USB2.0 J3
U 1 1
P 9600 6000
F 0 "J3" V 9200 6800 50  0000 L CNN
F 1 "USB_C_Receptacle_USB2.0" V 9100 6150 50  0000 L CNN
F 2 "Connector_USB:USB_C_Receptacle_HRO_TYPE-C-31-M-12" H 9750 6000 50  0001 C CNN
F 3 "https://www.usb.org/sites/default/files/documents/usb_type-c.zip" H 9750 6000 50  0001 C CNN
	1    9600 6000
	0    -1   -1   0   
$EndComp
Wire Wire Line
	8300 4200 8550 4200
Wire Wire Line
	8550 5100 8300 5100
$Comp
L Device:R R3
U 1 1
P 8550 4850
F 0 "R3" H 8620 4896 50  0000 L CNN
F 1 "270" H 8620 4805 50  0000 L CNN
F 2 "Resistor_SMD:R_0603_1608Metric" V 8480 4850 50  0001 C CNN
F 3 "~" H 8550 4850 50  0001 C CNN
	1    8550 4850
	1    0    0    -1  
$EndComp
Wire Wire Line
	8550 5100 8550 5000
Wire Wire Line
	8550 4700 8550 4200
Wire Wire Line
	8650 5200 8650 4100
Wire Wire Line
	8300 5200 8650 5200
Wire Wire Line
	8300 4100 8650 4100
Wire Wire Line
	8300 5300 8300 5600
Wire Wire Line
	8300 5600 8000 5600
Wire Wire Line
	7900 5600 7900 5500
Wire Wire Line
	8000 5500 8000 5600
Connection ~ 8000 5600
Wire Wire Line
	8000 5600 7900 5600
Wire Wire Line
	8000 5600 8000 5800
Wire Wire Line
	9200 5400 9200 5300
Wire Wire Line
	9200 5300 9250 5300
Wire Wire Line
	9300 5300 9300 5400
Wire Wire Line
	9500 5400 9500 5300
Wire Wire Line
	9500 5300 9550 5300
Wire Wire Line
	9600 5300 9600 5400
Wire Wire Line
	9700 5400 9700 5300
Wire Wire Line
	9800 5300 9800 5400
Wire Wire Line
	10500 6000 10550 6000
Wire Wire Line
	10650 6000 10650 6150
Wire Wire Line
	10650 6300 10500 6300
Wire Wire Line
	8300 4000 9750 4000
Wire Wire Line
	8650 5200 9550 5200
Wire Wire Line
	9550 5200 9550 5300
Connection ~ 8650 5200
Connection ~ 9550 5300
Wire Wire Line
	9550 5300 9600 5300
Wire Wire Line
	9250 5300 9250 5100
Wire Wire Line
	10550 5100 10550 6000
Wire Wire Line
	9250 5100 10550 5100
Connection ~ 9250 5300
Wire Wire Line
	9250 5300 9300 5300
Connection ~ 10550 6000
Wire Wire Line
	10550 6000 10650 6000
NoConn ~ 10100 5400
NoConn ~ 10200 5400
Connection ~ 9550 5200
$Comp
L Device:R R12
U 1 1
P 9750 4850
F 0 "R12" H 9820 4896 50  0000 L CNN
F 1 "270" H 9820 4805 50  0000 L CNN
F 2 "Resistor_SMD:R_0603_1608Metric" V 9680 4850 50  0001 C CNN
F 3 "~" H 9750 4850 50  0001 C CNN
	1    9750 4850
	1    0    0    -1  
$EndComp
$Comp
L Device:R R5
U 1 1
P 10000 4200
F 0 "R5" H 10070 4246 50  0000 L CNN
F 1 "270" H 10070 4155 50  0000 L CNN
F 2 "Resistor_SMD:R_0603_1608Metric" V 9930 4200 50  0001 C CNN
F 3 "~" H 10000 4200 50  0001 C CNN
	1    10000 4200
	1    0    0    -1  
$EndComp
Wire Wire Line
	10000 4050 10000 3900
Wire Wire Line
	8300 3900 10000 3900
Wire Wire Line
	9700 5300 9750 5300
Wire Wire Line
	9750 5300 9750 5000
Connection ~ 9750 5300
Wire Wire Line
	9750 5300 9800 5300
Wire Wire Line
	9750 4700 9750 4000
Wire Wire Line
	10800 6150 10650 6150
Wire Wire Line
	10800 6150 10800 6300
Connection ~ 10650 6150
Wire Wire Line
	10650 6150 10650 6300
$Comp
L Connector:USB_B_Micro J2
U 1 1
P 8000 5100
F 0 "J2" H 7700 4750 50  0000 C CNN
F 1 "USB_B_Micro" H 7600 4650 50  0000 C CNN
F 2 "Connector_USB:USB_Micro-B_Molex_47346-0001" H 8150 5050 50  0001 C CNN
F 3 "~" H 8150 5050 50  0001 C CNN
	1    8000 5100
	1    0    0    -1  
$EndComp
Wire Wire Line
	8400 4800 8400 4900
Wire Wire Line
	8400 4900 8300 4900
Wire Wire Line
	8400 4900 8400 5350
Wire Wire Line
	8400 5350 9000 5350
Wire Wire Line
	9000 5350 9000 5400
Connection ~ 8400 4900
$Comp
L power:GND #PWR?
U 1 1
P 8000 5800
AR Path="/60ADB1FA" Ref="#PWR?"  Part="1" 
AR Path="/6024930F/60ADB1FA" Ref="#PWR012"  Part="1" 
F 0 "#PWR012" H 8000 5550 50  0001 C CNN
F 1 "GND" H 8005 5627 50  0000 C CNN
F 2 "" H 8000 5800 50  0001 C CNN
F 3 "" H 8000 5800 50  0001 C CNN
	1    8000 5800
	1    0    0    -1  
$EndComp
Wire Wire Line
	10900 4050 10900 4000
Wire Wire Line
	10900 3550 10450 3550
Connection ~ 10450 3550
Wire Wire Line
	10450 3550 10450 3800
Wire Wire Line
	11000 4050 11000 4000
Wire Wire Line
	11000 4000 10900 4000
Connection ~ 10900 4000
Wire Wire Line
	10900 4000 10900 3550
Wire Wire Line
	10500 5200 10500 4350
Wire Wire Line
	10500 4350 10600 4350
Wire Wire Line
	9550 5200 10500 5200
Wire Wire Line
	10600 4450 10000 4450
Wire Wire Line
	10000 4450 10000 4350
Wire Wire Line
	9750 3800 9650 3800
Wire Wire Line
	9650 3800 9650 4400
Wire Wire Line
	9650 4400 8400 4400
Connection ~ 9750 3800
Connection ~ 8400 4400
Wire Wire Line
	10350 4650 10350 4300
Wire Wire Line
	10350 4650 10600 4650
$Comp
L power:+5V #PWR016
U 1 1
P 10350 4300
F 0 "#PWR016" H 10350 4150 50  0001 C CNN
F 1 "+5V" H 10300 4450 50  0000 L CNN
F 2 "" H 10350 4300 50  0001 C CNN
F 3 "" H 10350 4300 50  0001 C CNN
	1    10350 4300
	1    0    0    -1  
$EndComp
NoConn ~ 8300 4300
Text Notes 4750 1000 0    197  ~ 0
Processamento
Wire Bus Line
	2250 4600 2250 5250
Wire Bus Line
	4600 2200 4600 3500
Wire Bus Line
	2250 2200 2250 4300
Wire Bus Line
	650  3900 650  5250
Wire Bus Line
	3100 3000 3100 5250
Wire Bus Line
	5100 2900 5100 5250
Wire Bus Line
	6800 2200 6800 6750
$EndSCHEMATC
